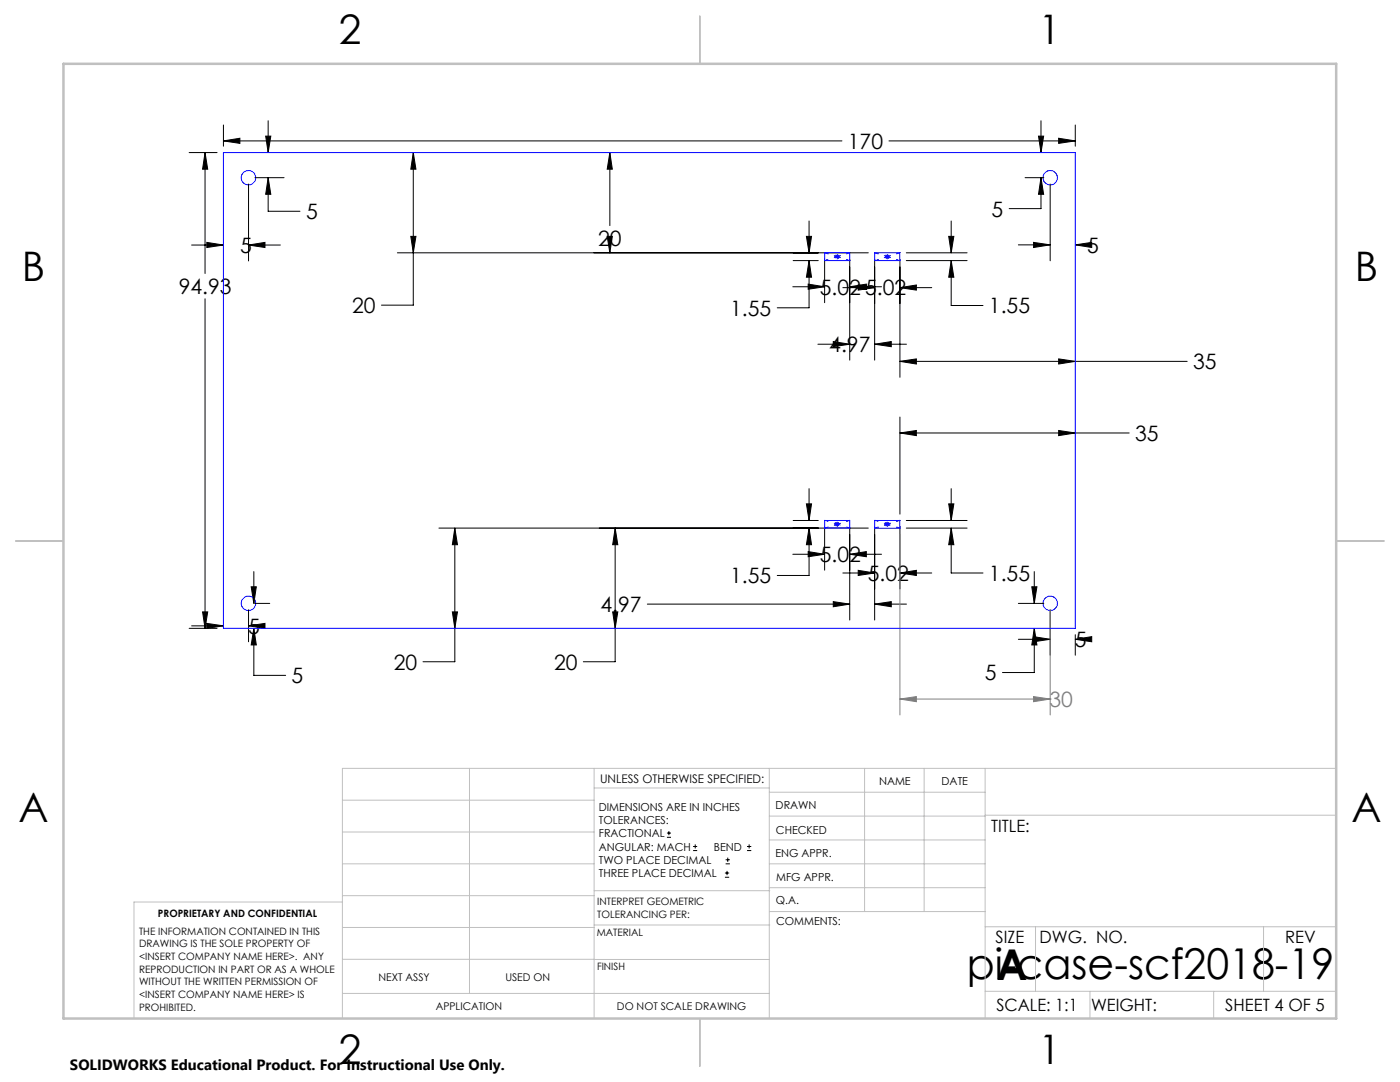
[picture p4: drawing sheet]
<svg xmlns="http://www.w3.org/2000/svg" width="279mm" height="216mm" viewBox="0 0 279 216" stroke-linecap="round" stroke-linejoin="round" font-family="sans-serif">
<g fill="none" stroke="#000" stroke-width=".2">
<path d="M37.7 30.4h5.6M40.9 30.4l.6 3.4h-1.1zM40.9 30.4v24.2M44.6 28.1l3.3-.5v1zM44.6 24.9v4.3M44.6 28.1h123.4M49.6 36.7v15.4M50.9 35.5h5.8M53 27.2h1l-.5 3.2zM53.5 35.5l.5 3.3h-1zM53.5 35.5v6.7h6.4M53.5 24.1v6.3"/>
<path d="M82.5 30.4l.5 3.4h-1zM82.5 30.4v30.5h-6.4M121.7 30.4l.5 3.4h-1zM121.7 30.4v14.6M177.4 28.1h37.2M204.6 35.5h3.7M207.3 27.2h1l-.5 3.2zM207.8 35.5l.5 3.3h-1zM207.8 35.5v6.1h-6.4M207.8 24.1v6.3M209.6 36.7v15.3M211.3 27.6l3.3 .5-3.3 .5z"/>
<path d="M214.6 24.9v4.3M38.2 48.9h6.4M40.9 59.6v65.8M41.3 48.4l3.3 .5-3.3 .5zM49.6 48.9l3.3-.5v1zM49.6 48.9h6.4M79.3 50.4h94M82 47.2h1l-.5 3.2zM121.2 47.2h1l-.5 3.2zM121.7 50.1v.3M158.2 57.2h6.4M158.3 52h5"/>
<path d="M160.9 47.2h1.1l-.5 3.2zM161.3 56.7l3.3 .5-3.3 .5zM161.5 52v9.4h-6.4M161.5 44.1v6.3M161.5 52l.5 3.3h-1.1zM164.6 51.7v8.7M168.2 57.4h6.4M169.6 51.7v20.2M169.6 57.2h6.3M169.6 57.2l3.3-.5v1zM171.3 56.9l3.3 .5-3.3 .5zM174.6 51.7v20.2"/>
<path d="M179.6 51.7v23.6M179.6 57.4h6.3M179.6 57.4l3.3-.5v1zM180.9 50.4h12.1M180.9 52h12.1M189.3 47.2h1.1l-.6 3.2zM189.8 52v9h6.4M189.8 44.1v6.3M189.8 52l.6 3.3h-1.1zM203.2 48.9h6.4M206.3 48.4l3.3 .5-3.3 .5zM214.6 48.9l3.3-.5v1z"/>
<path d="M214.6 48.9h1.2M163.2 68.7h6.4M166.3 68.2l3.3 .5-3.3 .5zM174.6 68.7l3.3-.5v1zM174.6 68.7h6.3M179.6 72.1h57.3M179.6 72.1l3.3-.5v1zM211.3 71.6l3.3 .5-3.3 .5zM161.5 97.5v6.4M179.6 83.2v19.4M179.6 86.4h45.8M179.6 86.4l3.3-.5v1z"/>
<path d="M189.8 97.5v6.4M211.3 85.9l3.3 .5-3.3 .5zM50.1 117.1h1.1l-.5 3.3zM50.7 114.1v6.3M87.6 105.4h85.7M90.8 105.4l.5 3.3h-1zM90.8 105.4v26.6h-6.4M122.8 105.4l.5 3.3h-1zM122.8 105.4v26.6h-6.4M158.2 110.6h6.4M158.3 103.9h5M160.9 100.5h1.1l-.5 3.4z"/>
<path d="M161.3 110.1l3.3 .5-3.3 .5zM161.5 105.4v9.4h-6.4M161.5 105.4l.5 3.3h-1.1zM164.6 105.1v8.7M168.2 114.3h6.4M169.6 105.1v18.6M169.6 110.6h6.3M169.6 110.6l3.3-.5v1zM171.3 113.8l3.3 .5-3.3 .5zM174.6 105.1v18.6M179.6 105.1v12.4M179.6 114.3h6.3"/>
<path d="M179.6 114.3l3.3-.5v1zM180.9 103.9h12.1M180.9 105.4h12.1M189.3 100.5h1.1l-.6 3.4zM189.8 105.4v8.9h6.4M189.8 105.4l.6 3.3h-1.1zM205.9 117.1h1l-.5 3.3zM206.4 114.1v6.3M37.7 125.4h5.6M38.2 124.9h6.4M40.4 122.1h1.1l-.6 3.3zM41.3 124.4l3.3 .5-3.3 .5z"/>
<path d="M49.6 124.9l3.3-.5v1zM49.6 121.7v6.4M49.6 124.9h.1M50.7 125.4l.5 3.3h-1.1zM50.7 125.4v9.4h6.3M50.9 120.4h2.9M90.3 122.1h1l-.5 3.3zM122.3 122.1h1l-.5 3.3zM129.2 120.5h40.4M166.3 120.1l3.3 .4-3.3 .6zM174.6 120.5l3.3-.4v1zM174.6 120.5h6.3"/>
<path d="M203.2 120.4h5.1M203.2 127.6h6.4M206.3 127l3.3 .6-3.3 .5zM206.4 125.4v8.8h-6.3M206.4 125.4l.5 3.3h-1zM209.6 121.7v9M214.6 127.6l3.3-.6v1.1zM214.6 126.6v4.1M214.6 127.6h.1M133.1 167.1h.8M133.1 166.2h.8M133.5 165.8v.9"/>
<path d="M138.3 169.7h.8M138.3 168.9h.8M138.7 168.5v.8M144.7 175h.8M144.7 174.2h.8M144.8 172.4h.9M144.8 171.6h.9M145.1 173.8v.8M145.2 171.1v.9M149.1 169.7h.8M149.1 168.9h.8M149.5 168.5v.8"/>
</g>
<path d="M179.6 106.6v36.1M179.6 139.5l3.3-.5v1zM179.6 139.5h30M206.3 139l3.3 .5-3.3 .5zM209.6 139.5h.1M209.6 121.7v21" fill="none" stroke="#808080" stroke-width=".2"/>
<g fill="none" stroke="#00f" stroke-width=".2">
<path d="M44.6 30.4h170v95h-170zM164.6 50.4h5v1.6h-5zM166.6 51.2h1M166.7 50.9l.7 .7M167.1 50.7v1.1M167.4 50.9l-.7 .7M174.6 50.4h5v1.6h-5zM176.6 51.2h1M176.7 50.9l.7 .7M177.1 50.7v1.1M177.4 50.9l-.7 .7M164.6 103.9h5v1.5h-5z"/>
<path d="M166.6 104.6h1M166.7 104.2l.7 .8M167.1 104.1v1M167.4 104.2l-.7 .8M174.6 103.9h5v1.5h-5zM176.6 104.6h1M176.7 104.2l.7 .8M177.1 104.1v1M177.4 104.2l-.7 .8"/>
<circle cx="49.6" cy="35.4" r="1.43"/>
<circle cx="209.6" cy="35.5" r="1.43"/>
<circle cx="49.6" cy="120.4" r="1.43"/>
<circle cx="209.6" cy="120.4" r="1.43"/>
</g>
<g fill="none" stroke="#c0c0c0" stroke-width=".2">
<path d="M68.3 159.7h50.3M93.7 153.3v44.9M118.6 153.3v49.9M118.6 157.2h34.9M153.5 153.3v49.9M153.5 158.1h43.1M172.5 153.3v28.6M184.4 153.3v28.6M196.6 153.3v49.9M266.7 153.3h-198.4v49.9M68.3 178.7h50.3M68.3 172.4h50.3"/>
<path d="M68.3 166h50.3M68.3 180h-41.6v23.2M118.6 177.7h35M153.5 167.6h43.1M153.5 162.8h43.1M153.5 172.4h43.1M153.5 177.1h43.1M196.6 162.7h70.1M68.3 198.2h85.2M68.3 191.4l85.2 .1M68.3 185.1h50.3M118.6 184.6h35"/>
<path d="M153.6 181.9h43M196.6 197.8h70.1M196.6 184.9h70.1M206.7 184.9v12.9M217.5 197.8v5.4M242.2 197.8v5.4M252.2 184.9v12.9"/>
</g>
<path d="M139.7 3.2v9.5M3.1 107.9h9.6M266.7 107.9h9.5M139.7 203.2v9.6" fill="none" stroke="#c0c0c0" stroke-width=".25"/>
<path d="M12.7 12.7h254v190.5h-254z" fill="none" stroke="#c0c0c0" stroke-width=".5"/>
<path d="M164.6 50.4l5 1.6M164.6 52l5-1.6M174.6 50.4l5 1.6M174.6 52l5-1.6M164.6 103.8l5 1.6M164.6 105.4l5-1.6M174.6 103.8l5 1.6M174.6 105.4l5-1.6" fill="none" stroke="#00f" stroke-width=".2" stroke-dasharray="15.2 1.3 1.3 1.3" stroke-dashoffset="14.5"/>
<path d="M40.9 30.4l.6 3.4h-1.1zM40.4 122.1h1.1l-.6 3.3zM44.6 28.1l3.3-.5v1zM211.3 27.6l3.3 .5-3.3 .5zM53.5 35.5l.5 3.3h-1zM53 27.2h1l-.5 3.2zM49.6 48.9l3.3-.5v1zM41.3 48.4l3.3 .5-3.3 .5zM49.6 124.9l3.3-.5v1zM41.3 124.4l3.3 .5-3.3 .5zM50.1 117.1h1.1l-.5 3.3zM50.7 125.4l.5 3.3h-1.1zM206.3 127l3.3 .6-3.3 .5zM214.6 127.6l3.3-.6v1.1zM205.9 117.1h1l-.5 3.3zM206.4 125.4l.5 3.3h-1zM206.3 48.4l3.3 .5-3.3 .5zM214.6 48.9l3.3-.5v1zM207.8 35.5l.5 3.3h-1zM207.3 27.2h1l-.5 3.2zM174.6 68.7l3.3-.5v1zM166.3 68.2l3.3 .5-3.3 .5zM160.9 47.2h1.1l-.5 3.2zM161.5 52l.5 3.3h-1.1zM189.3 47.2h1.1l-.6 3.2zM189.8 52l.6 3.3h-1.1zM171.3 56.9l3.3 .5-3.3 .5zM179.6 57.4l3.3-.5v1zM161.3 56.7l3.3 .5-3.3 .5zM169.6 57.2l3.3-.5v1zM82.5 30.4l.5 3.4h-1zM82 47.2h1l-.5 3.2zM121.2 47.2h1l-.5 3.2zM121.7 30.4l.5 3.4h-1zM179.6 72.1l3.3-.5v1zM211.3 71.6l3.3 .5-3.3 .5zM174.6 120.5l3.3-.4v1zM166.3 120.1l3.3 .4-3.3 .6zM160.9 100.5h1.1l-.5 3.4zM161.5 105.4l.5 3.3h-1.1zM189.3 100.5h1.1l-.6 3.4zM189.8 105.4l.6 3.3h-1.1zM171.3 113.8l3.3 .5-3.3 .5zM179.6 114.3l3.3-.5v1zM161.3 110.1l3.3 .5-3.3 .5zM169.6 110.6l3.3-.5v1zM179.6 86.4l3.3-.5v1zM211.3 85.9l3.3 .5-3.3 .5zM90.8 105.4l.5 3.3h-1zM90.3 122.1h1l-.5 3.3zM122.8 105.4l.5 3.3h-1zM122.3 122.1h1l-.5 3.3z" fill="#000"/>
<path d="M206.3 139l3.3 .5-3.3 .5zM179.6 139.5l3.3-.5v1z" fill="#808080"/>
<g font-size="8.5">
<text x="192.9" y="195.4">pi-case-scf2018-19</text>
<text x="198.9" y="195.5">A</text>
</g>
<g font-size="8.1">
<text x="67.6" y="8.9">2</text>
<text x="207.3" y="8.9">1</text>
<text x="4.4" y="56.2">B</text>
<text x="270.4" y="56.2">B</text>
<text x="3.7" y="164.1">A</text>
<text x="269.7" y="164.1">A</text>
<text x="67.6" y="212.4">2</text>
<text x="207.3" y="212.4">1</text>
</g>
<g font-size="4.2">
<text x="169.2" y="29.7">170</text>
<text x="61.1" y="43.7">5</text>
<text x="197.9" y="43.2">5</text>
<text x="47.9" y="50.5">5</text>
<text x="119.4" y="49.1">20</text>
<text x="216.9" y="50.4">5</text>
<text x="35.7" y="58.7">94.93</text>
<text x="163.6" y="58.8">5.02 5.02</text>
<text x="70.3" y="62.5">20</text>
<text x="145.7" y="63">1.55</text>
<text x="197.4" y="62.5">1.55</text>
<text x="165.5" y="70.2">4.97</text>
<text x="238.1" y="73.7">35</text>
<text x="226.5" y="88">35</text>
<text x="163.6" y="112.2">5.02</text>
<text x="145.7" y="116.4">1.55</text>
<text x="173.2" y="115.9">5.02</text>
<text x="197.4" y="115.9">1.55</text>
<text x="119.8" y="122.1">4.97</text>
<text x="49.5" y="126.5">5</text>
<text x="214.5" y="129.1">5</text>
<text x="58.2" y="136.3">5</text>
<text x="78.6" y="133.6">20</text>
<text x="110.6" y="133.6">20</text>
<text x="196.6" y="135.8">5</text>
</g>
<text font-size="4.2" fill="#808080" x="209.5" y="141.1">30</text>
<g font-size="3.4">
<text x="197.8" y="166">TITLE:</text>
<text x="198.7" y="188.1">SIZE</text>
<text x="207.5" y="188.1">DWG. NO.</text>
<text x="256.5" y="188.2">REV</text>
<text x="198.8" y="201.7">SCALE: 1:1</text>
<text x="217.7" y="201.8">WEIGHT:</text>
<text x="244.5" y="201.7">SHEET 4 OF 5</text>
</g>
<text font-size="3" x="14" y="213.5">SOLIDWORKS Educational Product. For Instructional Use Only.</text>
<text font-size="2.4" x="119.8" y="156.2">UNLESS OTHERWISE SPECIFIED:</text>
<g font-size="2.2">
<text x="119.5" y="161.8">DIMENSIONS ARE IN INCHES</text>
<text x="154.8" y="161.4">DRAWN</text>
<text x="175.4" y="156.6">NAME</text>
<text x="187.9" y="156.7">DATE</text>
<text x="119.5" y="164.4">TOLERANCES:</text>
<text x="119.5" y="167.1">FRACTIONAL</text>
<text x="154.9" y="166.3">CHECKED</text>
<text x="119.5" y="169.7">ANGULAR: MACH</text>
<text x="119.5" y="172.4">TWO PLACE DECIMAL</text>
<text x="142.5" y="169.7">BEND</text>
<text x="154.8" y="171">ENG APPR.</text>
<text x="119.5" y="175">THREE PLACE DECIMAL</text>
<text x="154.9" y="175.7">MFG APPR.</text>
<text x="154.9" y="180.4">Q.A.</text>
<text x="154.9" y="184.6">COMMENTS:</text>
</g>
<g font-size="2.1">
<text x="75.5" y="195.7">NEXT ASSY</text>
<text x="100.9" y="195.7">USED ON</text>
<text x="86.9" y="201.5">APPLICATION</text>
<text x="123.1" y="201.6">DO NOT SCALE DRAWING</text>
</g>
<g font-size="2">
<text x="31.5" y="182.9">PROPRIETARY AND CONFIDENTIAL</text>
<text x="119.2" y="180.6">INTERPRET GEOMETRIC</text>
<text x="119.2" y="183.1">TOLERANCING PER:</text>
<text x="27.8" y="186.5">THE INFORMATION CONTAINED IN THIS</text>
<text x="27.8" y="189">DRAWING IS THE SOLE PROPERTY OF</text>
<text x="27.8" y="191.6">&lt;INSERT COMPANY NAME HERE&gt;. ANY</text>
<text x="119.1" y="186.7">MATERIAL</text>
<text x="27.8" y="194.1">REPRODUCTION IN PART OR AS A WHOLE</text>
<text x="27.8" y="196.6">WITHOUT THE WRITTEN PERMISSION OF</text>
<text x="119.1" y="193.5">FINISH</text>
<text x="27.8" y="199.1">&lt;INSERT COMPANY NAME HERE&gt; IS</text>
<text x="27.8" y="201.7">PROHIBITED.</text>
</g>
</svg>
